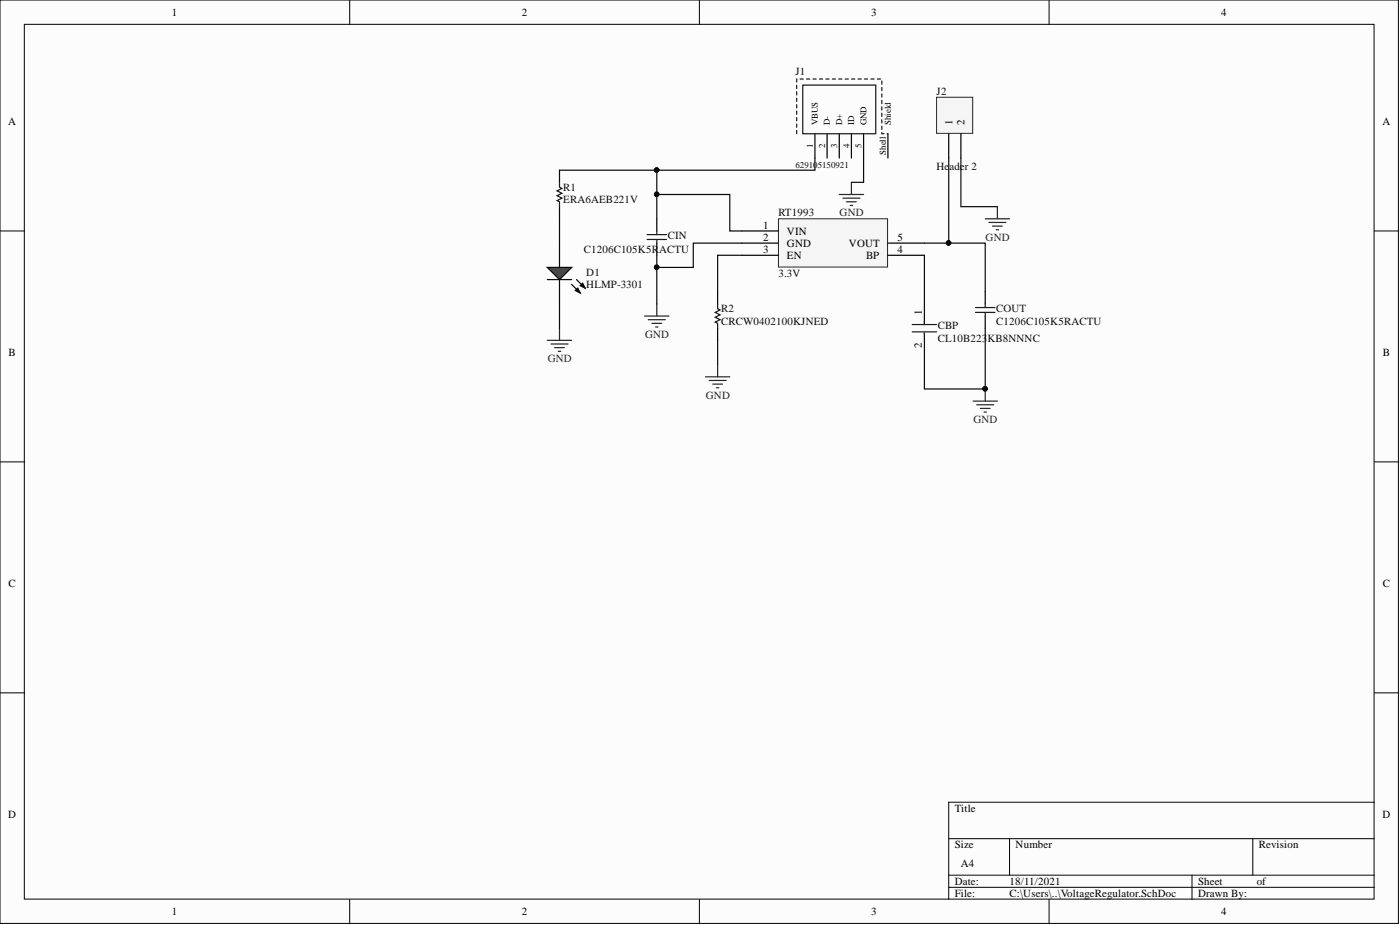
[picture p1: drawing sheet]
<svg xmlns="http://www.w3.org/2000/svg" width="292mm" height="193mm" viewBox="0 0 292 193" stroke-linecap="round" stroke-linejoin="round" font-family="sans-serif">
<g fill="#fcfcfc" stroke="#000" stroke-width=".21">
<path d="M0 0h291.8v192.6h-291.8z"/>
<path d="M5.1 5.1h281.6v182.5h-281.6z"/>
</g>
<g fill="none" stroke="#000" stroke-width=".21">
<path d="M73 0v5.1M145.9 0v5.1M218.9 0v5.1M0 48.2h5.1M286.8 48.2h5M0 96.4h5.1M286.8 96.4h5M0 144.5h5.1M286.8 144.5h5M197.9 175h88.9M210.6 175v7.6M261.4 175v7.6"/>
<path d="M286.8 167.4h-88.9v20.2M73 187.6v5.1M145.9 187.6v5.1M197.9 182.6h88.9M197.9 185.1h88.9M218.9 187.6v5.1M248.7 182.6v5"/>
</g>
<path d="M162.4 45.6h22.8v10.1h-22.8z" fill="#f5f5f5" stroke="#262626" stroke-width=".21"/>
<g fill="none" stroke="#000" stroke-width=".25">
<path d="M116.7 35.5v2.5M116.7 43.1v2.5M116.7 50.7v5.1M116.7 58.3v5.1M137 45.6v2.6M137 50.7v2.6M154.8 48.2h7.6M154.8 50.7h7.6M154.8 53.3h7.6M185.3 50.7h7.6M185.3 53.3h7.6M149.7 60.9v2.5"/>
<path d="M149.7 68.5v2.5M192.9 65.9v1.8M192.9 69.5v1.5M205.6 60.9v2.5M205.6 65.9v2.6"/>
</g>
<g fill="none" stroke="#1c1c1c" stroke-width=".25">
<path d="M116.7 38v1.1l.5 .2-1 .5 1 .5-1 .5 1 .5-1 .5 .5 .3v1M135 48.9h4.1M135 50h4.1M137 48.2v.7M137 50v.7M149.7 63.4v1l.5 .3-1 .5 1 .5-1 .5 1 .5-1 .5 .5 .3v1M190.3 67.7h5.1M190.3 69.2h5.1M192.9 66.9v.8M192.9 69.5v.2M203.5 64.2h4.1M203.5 65.2h4.1"/>
<path d="M205.6 63.4v.8M205.6 65.2v.7"/>
</g>
<path d="M114.2 55.8h5.1l-2.6 2.5z" fill="#4c4c4c"/>
<path d="M170 27.9v5.1M172.6 27.9v5.1M175.1 27.9v5.1M177.6 27.9v5.1M180.2 27.9v5.1M185.3 27.9v5.1M114.2 55.8h5.1l-2.6 2.5zM114.2 58.3h5.1M119.3 59.3l1.8 1.8M120.3 58.3l1.8 1.8M121.1 59.6l.5-.5 .5 1zM120 60.6l.5-.5 .6 1z" fill="none" stroke="#000" stroke-width=".25"/>
<path d="M120 60.6l.5-.5 .6 1zM121.1 59.6l.5-.5 .5 1z" fill="#000"/>
<path d="M167.5 17.8h15.2v10.1h-15.2z" fill="none" stroke="#1c1c1c" stroke-width=".25"/>
<path d="M166.2 27.9v-11.4h17.8v11.4h1.3" fill="none" stroke="#1c1c1c" stroke-width=".25" stroke-dasharray=".7 .7"/>
<path d="M195.4 20.3h7.5v7.5h-7.5z" fill="#f5f5f5" stroke="#262626" stroke-width=".21"/>
<path d="M197.9 27.9v5.1M200.5 27.9v5.1" fill="none" stroke="#000" stroke-width=".25"/>
<g fill="none" stroke="#262626" stroke-width=".25">
<path d="M177.6 38v2.6M175.1 40.6h5.1M175.9 41.3h3.5M176.6 42.1h2.1M177.4 42.9h.5M205.6 45.6h5M206.3 46.4h3.6M207.1 47.2h2M207.8 47.9h.5M208.1 43.1v2.5M114.2 71h5.1M115 71.8h3.5"/>
<path d="M115.7 72.5h2.1M116.5 73.3h.5M116.7 68.5v2.5M134.5 65.9h5.1M135.3 66.7h3.5M136 67.5h2.1M136.8 68.2h.5M137 63.4v2.5M147.2 78.6h5.1M148 79.4h3.5M149.7 76.1v2.5M148.7 80.1h2"/>
<path d="M149.5 80.9h.5M203 83.7h5.1M203.8 84.4h3.5M204.5 85.2h2.1M205.3 86h.5M205.6 81.1v2.6"/>
</g>
<g fill="#0e0e0e" stroke="#0e0e0e" stroke-width=".21">
<circle cx="205.5" cy="81.1" r=".47"/>
<circle cx="137" cy="55.8" r=".47"/>
<circle cx="137" cy="40.5" r=".47"/>
<circle cx="137" cy="35.5" r=".47"/>
<circle cx="197.9" cy="50.7" r=".47"/>
</g>
<g fill="none" stroke="#0e0e0e" stroke-width=".25">
<path d="M116.7 35.5h20.3v5.1M170 33v2.5h-33M180.2 33v5h-2.6M197.9 33v17.7h-5M200.5 33v10.1h7.6M116.7 45.6v5.1M137 45.6v-5h15.3v7.6h2.5M137 55.8v7.6M154.8 53.3h-5.1v7.6M154.8 50.7h-10.1v5.1h-7.7v-2.5M192.9 53.3v12.6M197.9 50.7h7.7v10.2"/>
<path d="M116.7 63.4v5.1M149.7 71v5.1M205.6 68.5v12.6h-12.7v-10.1"/>
</g>
<g font-size="2.3">
<text x="35.9" y="3.3">1</text>
<text x="108.9" y="3.3">2</text>
<text x="181.8" y="3.3">3</text>
<text x="254.8" y="3.3">4</text>
<text x="1.7" y="26.1">A</text>
<text x="198.7" y="26.1" transform="rotate(-90 198.7 26.1)">1</text>
<text x="201.2" y="26.1" transform="rotate(-90 201.2 26.1)">2</text>
<text x="288.5" y="26.1">A</text>
<text x="159.2" y="47.7">1</text>
<text x="159.2" y="50.2">2</text>
<text x="159.2" y="52.7">3</text>
<text x="164.2" y="48.9">VIN</text>
<text x="164.2" y="51.5">GND</text>
<text x="177.1" y="51.5">VOUT</text>
<text x="187.3" y="52.7">4</text>
<text x="187.3" y="50.2">5</text>
<text x="164.2" y="54">EN</text>
<text x="180.7" y="54">BP</text>
<text x="192.4" y="65.7" transform="rotate(-90 192.4 65.7)">1</text>
<text x="1.8" y="74.3">B</text>
<text x="192.4" y="72.7" transform="rotate(-90 192.4 72.7)">2</text>
<text x="288.5" y="74.3">B</text>
<text x="1.8" y="122.5">C</text>
<text x="288.5" y="122.5">C</text>
<text x="1.7" y="170.7">D</text>
<text x="199.2" y="169.4">Title</text>
<text x="288.5" y="170.7">D</text>
<text x="199.2" y="177">Size</text>
<text x="211.9" y="177">Number</text>
<text x="262.7" y="177">Revision</text>
<text x="199.2" y="184.6">Date:</text>
<text x="200.5" y="180.8">A4</text>
<text x="210.6" y="184.6">18/11/2021</text>
<text x="250" y="184.6">Sheet</text>
<text x="262.2" y="184.6">of</text>
<text x="35.9" y="190.9">1</text>
<text x="108.9" y="190.9">2</text>
<text x="181.8" y="190.9">3</text>
<text x="199.2" y="187.1">File:</text>
<text x="210.6" y="187.1">C:\Users\..\VoltageRegulator.SchDoc</text>
<text x="250" y="187.1">Drawn By:</text>
<text x="254.8" y="190.9">4</text>
</g>
<g font-size="2.3" fill="#0e0e0e">
<text x="166" y="15.7">J1</text>
<text x="195.4" y="19.8">J2</text>
<text x="195.4" y="35.5">Header 2</text>
<text x="117.5" y="39.8">R1</text>
<text x="117.5" y="42.4">ERA6AEB221V</text>
<text x="162.4" y="45.1">RT1993</text>
<text x="121.8" y="52.7">C1206C105K5RACTU</text>
<text x="139.3" y="50">CIN</text>
<text x="122.3" y="57.6">D1</text>
<text x="162.4" y="57.8">3.3V</text>
<text x="122.3" y="60.1">HLMP-3301</text>
<text x="150.5" y="65.2">R2</text>
<text x="207.8" y="65.2">COUT</text>
<text x="150.5" y="67.7">CRCW0402100KJNED</text>
<text x="195.7" y="68.7">CBP</text>
<text x="195.7" y="71.3">CL10B223</text>
<text x="206" y="71.3">KB8NNNC</text>
<text x="207.8" y="67.7">C1206C105K5RACTU</text>
</g>
<g font-size="2.3" fill="#262626">
<text x="175.2" y="45.1">GND</text>
<text x="205.6" y="50.2">GND</text>
<text x="134.6" y="70.5">GND</text>
<text x="114.3" y="75.6">GND</text>
<text x="147.3" y="83.2">GND</text>
<text x="203.1" y="88.2">GND</text>
</g>
<g font-size="1.9">
<text x="170.6" y="26.1" transform="rotate(-90 170.6 26.1)">VBUS</text>
<text x="173.2" y="26.1" transform="rotate(-90 173.2 26.1)">D-</text>
<text x="175.7" y="26.1" transform="rotate(-90 175.7 26.1)">D+</text>
<text x="178.2" y="26.1" transform="rotate(-90 178.2 26.1)">ID</text>
<text x="180.8" y="26.1" transform="rotate(-90 180.8 26.1)">GND</text>
<text x="185.8" y="26.1" transform="rotate(-90 185.8 26.1)">Shield</text>
<text x="169.6" y="30.9" transform="rotate(-90 169.6 30.9)">1</text>
<text x="172.1" y="30.9" transform="rotate(-90 172.1 30.9)">2</text>
<text x="174.7" y="30.9" transform="rotate(-90 174.7 30.9)">3</text>
<text x="177.2" y="30.9" transform="rotate(-90 177.2 30.9)">4</text>
<text x="179.8" y="30.9" transform="rotate(-90 179.8 30.9)">5</text>
<text x="184.8" y="32.3" transform="rotate(-90 184.8 32.3)">Shell</text>
</g>
<text font-size="1.9" fill="#0e0e0e" x="166" y="35.1">629105150921</text>
</svg>
